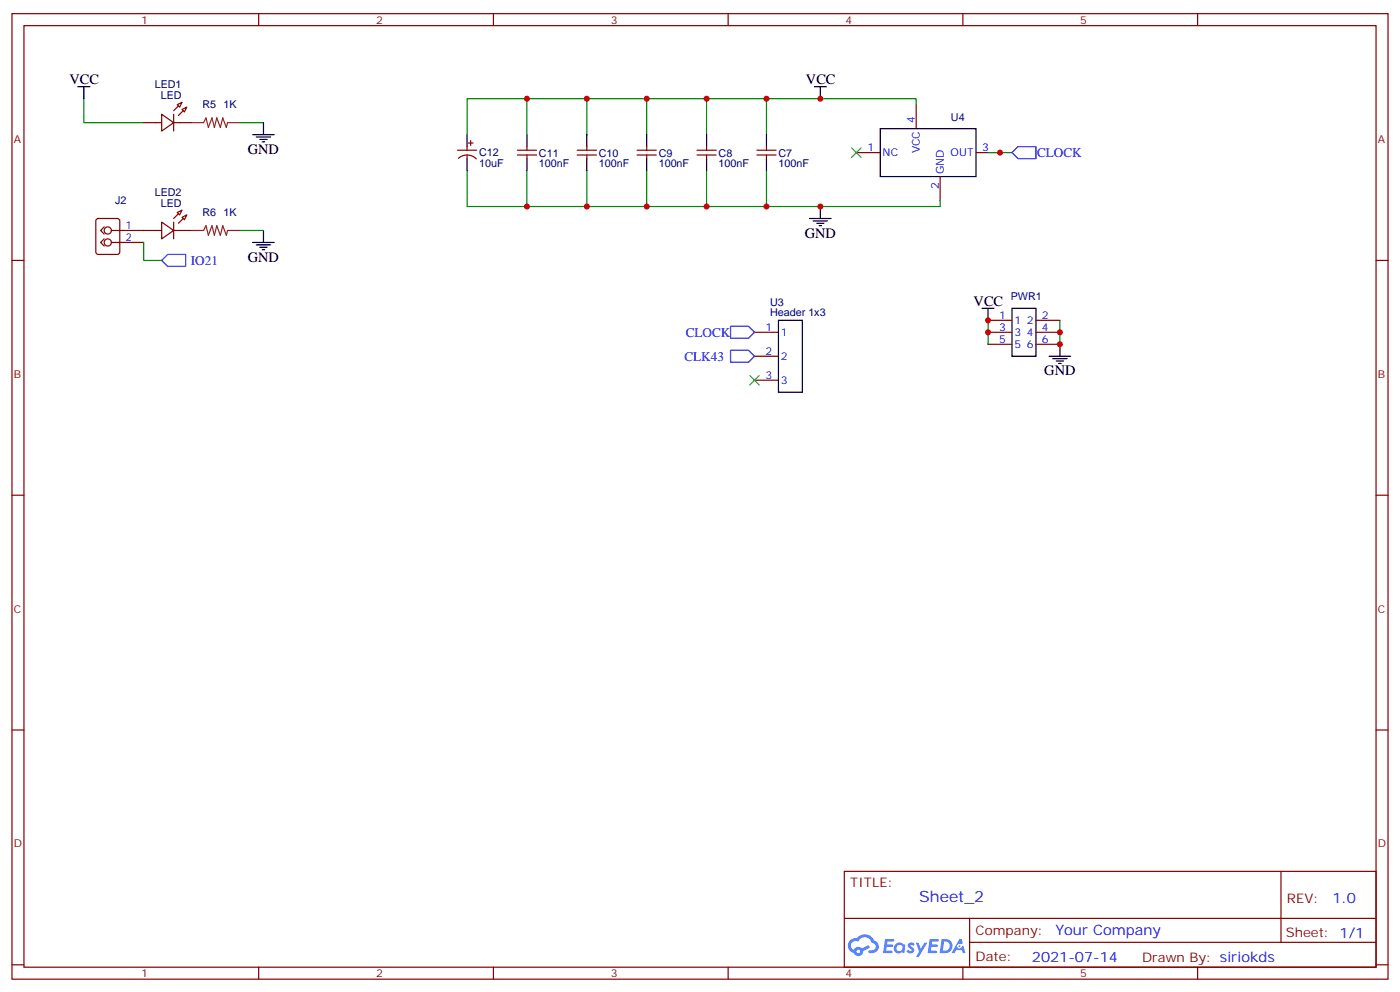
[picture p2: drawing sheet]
<svg xmlns="http://www.w3.org/2000/svg" width="412mm" height="292mm" viewBox="0 0 412 292" stroke-linecap="round" stroke-linejoin="round" font-family="sans-serif">
<g fill="none" stroke="#870000" stroke-width=".35">
<path d="M3.5 4h405.4v284.4h-405.4zM7.1 7.5h398.2v277.3h-398.2zM76.2 4v3.5M145.3 4v3.5M214.5 4v3.5M283.6 4v3.5M352.8 4v3.5M3.5 76.7h3.6M405.3 76.7h3.6M3.5 145.8h3.6M405.3 145.8h3.6M3.5 215h3.6"/>
<path d="M405.3 215h3.6M248.7 256.6h156.6v28.2h-156.6zM377.3 256.6v20.9M248.7 270.5h156.5M285.6 277.5h119.6M285.6 270.5v14.1M3.5 284.1h3.6M76.2 284.8v3.6M145.3 284.8v3.6M214.5 284.8v3.6M283.6 284.8v3.6M352.8 284.8v3.6"/>
<path d="M405.3 284.1h3.6"/>
</g>
<g fill="#5487ff">
<path d="M267.7 277.8a1.22 1.22 0 0 1 1.7 .3l-.4 .5a.47 .47 0 0 0-.3-.4 .47 .47 0 0 0-.5 .2l.1 .2a1.14 1.14 0 0 1 .8 1.8 1.14 1.14 0 0 1-1.9 0l-.2-.2 .5-.5 .7 .4a.29 .29 0 0 0 .3-.3 .29 .29 0 0 0-.2-.3 1.04 1.04 0 0 1-.6-1.7z"/>
<path d="M260.7 276.5h2.4l.3 .2-.2 .5-1.8 .1-.1 .8h1.5l.3 .4-.3 .4h-1.6l-.2 1.1h1.7l.2 .3-.2 .3-2.6 .1z"/>
<path d="M273.8 276.5h2.4l.3 .2-.1 .5-1.8 .1-.2 .8h1.6l.3 .4-.4 .4h-1.6l-.1 1.1h1.7l.2 .3-.2 .3-2.6 .1z"/>
<path d="M282.6 276.5h.7l.3 1.3-.6 .3a.69 .69 0 0 0-1 .3 .69 .69 0 0 0 .4 1 .69 .69 0 0 0 .9-.7l.5-.2 .6 2.2h-.8l-.2-.9h-1.8l-.5 .9h-.8z"/>
<path d="M269.8 277.6h.8l.6 1.8 1.1-1.8h.9l-2.6 4.2h-.8l.9-1.5z"/>
<path d="M277.4 276.5l-.6 4.2h1.3a2.11 2.11 0 0 0 2.5-2.1 2.11 2.11 0 0 0-2.5-2.1zM278.1 277.3a1.39 1.39 0 0 1 1.7 1.4 1.39 1.39 0 0 1-1.8 1.3h-.3z"/>
<path d="M263.7 278.2a1.54 1.54 0 0 0-.1 2.1 1.54 1.54 0 0 0 2.2 .1l.6 .3 .3-2.3-.2-.3h-.4a1.49 1.49 0 0 0-2.4 .1zM264 279.2a.94 .94 0 0 1 1.8 0 .94 .94 0 0 1-1.8 0z"/>
<path d="M250.4 276.9a2.18 2.18 0 0 0 1.1 3.7 1.44 1.44 0 0 0 1.6 .9 1.44 1.44 0 0 0 1.2-1.4l2-1-.5-.8-1.9 1a1.47 1.47 0 0 0-2.4 .4 1.39 1.39 0 0 1-.7-1.9 1.39 1.39 0 0 1 2-.5 2.12 2.12 0 0 1 2.2-1.3 2.12 2.12 0 0 1 1.9 1.7 1.14 1.14 0 0 1 1.1 1.4 1.14 1.14 0 0 1-1.7 .7 .43 .43 0 0 0-.5 .4 .43 .43 0 0 0 .4 .5 1.98 1.98 0 0 0 2.5-1.2 1.98 1.98 0 0 0-1.2-2.6 3.1 3.1 0 0 0-5.3-.6l-.9 .1zM252.3 280.2a.55 .55 0 0 1 1.1 0 .55 .55 0 0 1-1.1 0z"/>
<circle cx="282.6" cy="278.6" r=".26"/>
</g>
<path d="M56.4 36.1h3.6l.7-1.4 .7 2.8 1-2.8 .7 2.8 .8-2.8 1 2.8 .7-2.8 1.1 2.8 .3-1.4h3.6M56.4 67.9h3.6l.7-1.4 .7 2.8 1-2.8 .7 2.8 .8-2.8 1 2.8 .7-2.8 1.1 2.8 .3-1.4h3.6" fill="none" stroke="#8c2424" stroke-width=".35"/>
<g fill="none" stroke="#008700" stroke-width=".35">
<path d="M24.7 29.1v7h17.6M70.6 36.1h7M155.2 29.1v10.6M172.9 29.1v10.6M190.5 29.1v10.6M208.1 29.1v10.6M225.8 29.1v10.6M269.9 30.8v-1.7h-132.3v10.6M137.6 50.2v10.6h139.3v-1.7M155.2 50.2v10.6M172.9 50.2v10.6M190.5 50.2v10.6"/>
<path d="M208.1 50.2v10.6M225.8 50.2v10.6M291 44.9h7.1M42.3 71.4v5.3h5.3M70.6 67.9h7M291 94.3v7.1M312.2 94.3v7.1"/>
</g>
<g fill="none" stroke="#000" stroke-width=".35">
<path d="M22.9 25.5h3.6M24.7 25.5v3.6M74.4 39.7h6.4M77.6 36.1v3.6M137.6 39.7v3.5M155.2 39.7v3.5M172.9 39.7v3.5M190.5 39.7v3.5M208.1 39.7v3.5M225.8 39.7v3.5M239.9 25.5h3.5M241.7 25.5v3.6"/>
<path d="M259.3 37.9h28.2v14.1h-28.2zM75.5 40.4h4.2M76.6 41.1h2.1M77.3 41.8h.7M137.6 46.7v3.5M155.2 46.7v3.5M172.9 46.7v3.5M190.5 46.7v3.5M208.1 46.7v3.5M225.8 46.7v3.5M74.4 71.4h6.4M75.5 72.1h4.2"/>
<path d="M76.6 72.8h2.1M77.3 73.5h.7M77.6 67.9v3.5M238.5 64.3h6.3M239.5 65.1h4.3M240.6 65.8h2.1M241.3 66.5h.7M241.7 60.8v3.5M229.3 94.3h7.1v21.2h-7.1zM289.3 90.8h3.5M291 90.8v3.5M298.1 90.8h7.1v14.1h-7.1z"/>
<path d="M309 104.9h6.4M310.1 105.6h4.2M311.1 106.3h2.2M311.9 107h.7M312.2 101.4v3.5"/>
</g>
<g fill="none" stroke="#870000" stroke-width=".35">
<path d="M42.3 36.1h5.3M47.6 33.7l3.6 2.4-3.6 2.5zM51.2 36.1h5.2M51.2 33.7v4.9M52.2 30.8l1.4-.7-.7 1.4zM53.6 32.2l1.4-.7-.7 1.4zM269.9 30.8v7.1M134.8 44.2h5.6M135 46.6a3.8 3.8 0 0 1 5.3 .2M137.6 43.2v1M137.6 45.6v1.1M137.9 42.1h1.4"/>
<path d="M138.6 41.4v1.4M152.4 45.6h5.6M152.4 44.2h5.6M155.2 43.2v1M155.2 45.6v1.1M170 45.6h5.7M170 44.2h5.7M172.9 43.2v1M172.9 45.6v1.1M187.7 45.6h5.6M187.7 44.2h5.6M190.5 43.2v1"/>
<path d="M190.5 45.6v1.1M205.3 45.6h5.7M205.3 44.2h5.7M208.1 43.2v1M208.1 45.6v1.1M223 45.6h5.6M223 44.2h5.6M225.8 43.2v1M225.8 45.6v1.1M252.2 44.9h7.1M276.9 52v7.1M287.5 44.9h7.1"/>
<path d="M28.5 64.6l.4-.3h5.7l.6 .5 .1 9.4-.5 .7h-5.9l-.6-.4-.1-9.4zM30.7 66.8l-1.1 1.1 1.1 1M30.7 70.3l-1.1 1.1 1.1 1.1M32.8 67.9h14.8M32.8 71.4h9.5M47.6 65.4l3.6 2.5-3.6 2.4zM51.2 65.4v4.9M51.2 67.9h5.2M52.2 62.6l1.4-.7-.7 1.4zM53.6 64l1.4-.7-.7 1.4zM222.2 97.9h7.1M291 97.9h7.1"/>
<path d="M291 94.3h7.1M305.2 97.9h7M305.2 94.3h7M222.2 104.9h7.1M222.2 112h7.1M291 101.4h7.1M305.2 101.4h7"/>
<circle cx="31.7" cy="67.9" r="1.06"/>
<circle cx="31.7" cy="71.4" r="1.06"/>
</g>
<g fill="#870000" stroke="#870000" stroke-width=".35">
<path d="M52.6 34l1.4-1.4z"/>
<path d="M51.2 32.6l1.4-1.4z"/>
<path d="M54 64.3l-1.4 1.5z"/>
<path d="M51.2 64.3l1.4-1.4z"/>
</g>
<path d="M250.8 43.5l2.8 2.9M253.6 43.5l-2.8 2.9M220.8 110.6l2.9 2.8M223.7 110.6l-2.9 2.8" fill="none" stroke="#3c3" stroke-width=".35"/>
<path d="M298.1 44.9l1.8-1.7h5.3v3.5h-5.3zM47.6 76.7l1.8-1.8h5.3v3.6h-5.3zM215.2 96.1h5.3l1.7 1.8-1.7 1.7h-5.3zM215.2 103.2h5.3l1.7 1.7-1.7 1.8h-5.3z" fill="none" stroke="#00f" stroke-width=".35"/>
<g fill="#c00">
<circle cx="294.6" cy="44.9" r=".88"/>
<circle cx="225.8" cy="60.8" r=".88"/>
<circle cx="208.1" cy="60.8" r=".88"/>
<circle cx="190.5" cy="60.8" r=".88"/>
<circle cx="172.9" cy="60.8" r=".88"/>
<circle cx="155.2" cy="60.8" r=".88"/>
<circle cx="241.7" cy="60.8" r=".88"/>
<circle cx="225.8" cy="29.1" r=".88"/>
<circle cx="208.1" cy="29.1" r=".88"/>
<circle cx="190.5" cy="29.1" r=".88"/>
<circle cx="172.9" cy="29.1" r=".88"/>
<circle cx="155.2" cy="29.1" r=".88"/>
<circle cx="241.7" cy="29.1" r=".88"/>
<circle cx="312.2" cy="97.9" r=".88"/>
<circle cx="312.2" cy="101.4" r=".88"/>
<circle cx="291" cy="97.9" r=".88"/>
<circle cx="291" cy="94.3" r=".88"/>
</g>
<text font-size="4.6" fill="#00f" x="270.8" y="265.6">Sheet_2</text>
<g font-size="4.2">
<text x="20.5" y="24.8">VCC</text>
<text x="237.4" y="24.8">VCC</text>
<text x="73" y="45.3">GND</text>
<text x="237.1" y="70">GND</text>
<text x="73" y="77">GND</text>
<text x="286.8" y="90.1">VCC</text>
<text x="307.6" y="110.6">GND</text>
</g>
<g font-size="4.2" fill="#00f">
<text x="392.5" y="265.9">1.0</text>
<text x="310.9" y="275.4">Your Company</text>
<text x="304" y="283.2">2021-07-14</text>
</g>
<g font-size="3.9" fill="#00f">
<text x="305.5" y="46.1">CLOCK</text>
<text x="56.2" y="78">IO21</text>
<text x="202" y="99.2">CLOCK</text>
<text x="201.6" y="106.2">CLK43</text>
</g>
<g font-size="3.9" fill="#800">
<text x="250.5" y="261.2">TITLE:</text>
<text x="379.1" y="265.9">REV:</text>
<text x="287.4" y="275.4">Company:</text>
<text x="378.7" y="276">Sheet: 1/1</text>
<text x="287.4" y="283.1">Date:</text>
<text x="336.4" y="283.2">Drawn By: siriokds</text>
</g>
<g font-size="3.2" fill="#800">
<text x="41.6" y="7">1</text>
<text x="110.8" y="7">2</text>
<text x="179.9" y="7">3</text>
<text x="249.1" y="7">4</text>
<text x="318.2" y="7">5</text>
<text x="4.1" y="42.1">A</text>
<text x="405.9" y="42.1">A</text>
<text x="4.1" y="111.3">B</text>
<text x="405.9" y="111.3">B</text>
<text x="4.1" y="180.4">C</text>
<text x="405.9" y="180.4">C</text>
<text x="4.1" y="249.6">D</text>
<text x="405.9" y="249.6">D</text>
<text x="41.6" y="287.8">1</text>
<text x="110.8" y="287.8">2</text>
<text x="179.9" y="287.8">3</text>
<text x="249.1" y="287.8">4</text>
<text x="318.2" y="287.8">5</text>
</g>
<g font-size="3.2" fill="#000080">
<text x="45.6" y="25.9">LED1</text>
<text x="47.3" y="29.1">LED</text>
<text x="59.6" y="31.9">R5</text>
<text x="65.8" y="31.9">1K</text>
<text x="280.1" y="35.5">U4</text>
<text x="141.1" y="46">C12</text>
<text x="158.7" y="46.1">C11</text>
<text x="176.4" y="46.1">C10</text>
<text x="194" y="46.1">C9</text>
<text x="211.7" y="46.1">C8</text>
<text x="229.3" y="46.1">C7</text>
<text x="141.1" y="49.2">10uF</text>
<text x="158.7" y="49.3">100nF</text>
<text x="176.4" y="49.3">100nF</text>
<text x="194" y="49.3">100nF</text>
<text x="211.7" y="49.3">100nF</text>
<text x="229.3" y="49.3">100nF</text>
<text x="33.9" y="60">J2</text>
<text x="45.6" y="57.6">LED2</text>
<text x="47.3" y="60.8">LED</text>
<text x="59.6" y="63.7">R6</text>
<text x="65.8" y="63.7">1K</text>
<text x="297.7" y="88.4">PWR1</text>
<text x="226.8" y="93.2">Header 1x3</text>
<text x="226.8" y="90.2">U3</text>
</g>
<g font-size="3.2" fill="#00f">
<text x="269.5" y="36.1" transform="rotate(-90 269.5 36.1)">4</text>
<text x="255.5" y="44.6">1</text>
<text x="260" y="46">NC</text>
<text x="270.9" y="45.2" transform="rotate(-90 270.9 45.2)">VCC</text>
<text x="280" y="46">OUT</text>
<text x="289.3" y="44.6">3</text>
<text x="278" y="51.3" transform="rotate(-90 278 51.3)">GND</text>
<text x="276.6" y="55.8" transform="rotate(-90 276.6 55.8)">2</text>
<text x="37" y="67.5">1</text>
<text x="37" y="71">2</text>
<text x="294.3" y="94">1</text>
<text x="298.8" y="95.4">1</text>
<text x="302.4" y="95.4">2</text>
<text x="306.9" y="94">2</text>
<text x="225.5" y="97.5">1</text>
<text x="230" y="98.9">1</text>
<text x="294.3" y="97.5">3</text>
<text x="294.3" y="101">5</text>
<text x="298.8" y="98.9">3</text>
<text x="302.4" y="98.9">4</text>
<text x="306.9" y="97.5">4</text>
<text x="306.9" y="101">6</text>
<text x="225.5" y="104.6">2</text>
<text x="230" y="106">2</text>
<text x="298.8" y="102.4">5</text>
<text x="302.4" y="102.4">6</text>
<text x="225.5" y="111.6">3</text>
<text x="230" y="113">3</text>
</g>
</svg>
